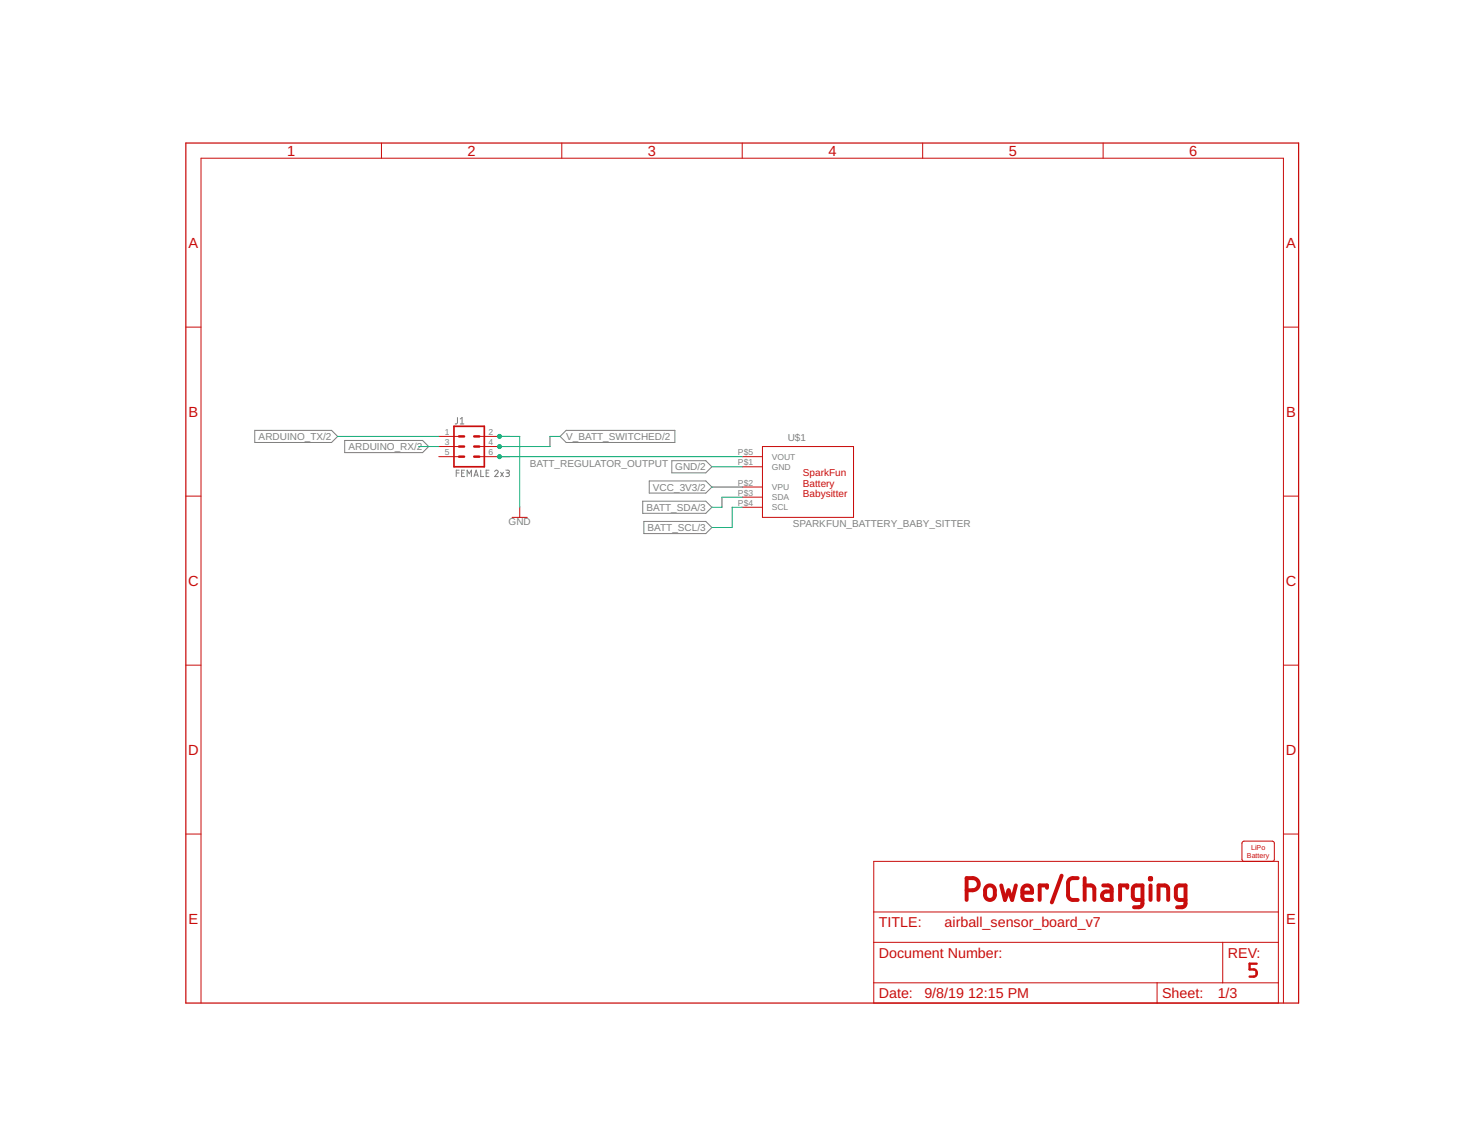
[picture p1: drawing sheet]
<svg xmlns="http://www.w3.org/2000/svg" width="279mm" height="216mm" viewBox="0 0 279 216" stroke-linecap="round" stroke-linejoin="round" font-family="sans-serif">
<g fill="none" stroke="#808080" stroke-width=".19">
<path d="M86.1 78.6v1l-.4 .2M86.7 79.8h.6M86.7 78.9l.3-.3v1.2M48 81h14.4l1.2 1.1-1.2 1.2h-14.4zM64.9 82.9h14.7l1.1 1.2-1.1 1.1h-14.7zM85.9 89h.5M86.4 88.5h-.5v1.2M86.9 89h.4M87.5 88.5h-.6v1.2h.6M87.9 89.7v-1.2l.4 .7 .5-.7v1.2M89.2 89.7l.4-1.2 .4 1.2M89.3 89.4h.6"/>
<path d="M90.5 88.5v1.2h.6M91.5 89h.4M92.1 88.5h-.6v1.2h.6M93.1 88.8a.33 .33 0 0 1 .5-.3 .33 .33 0 0 1 .1 .5l-.6 .7h.7M94.3 88.9l.5 .8M94.8 88.9l-.5 .8M95.2 88.5h.6l.1 .2-.1 .3h-.4M95.6 89l.2 .2 .1 .3-.2 .2h-.5M105.5 82.1l1.1-1.1h20.5v2.3h-20.5zM121 94.3h11.9l1.1 1.2-1.1 1.1h-11.9zM121.2 98.1h11.7l1.1 1.2-1.1 1.1h-11.7zM122.2 90.5h10.7l1.1 1.2-1.1 1.1h-10.7z"/>
<path d="M126.5 86.7h6.4l1.1 1.2-1.1 1.1h-6.4z"/>
</g>
<g fill="none" stroke="#c90d0c" stroke-width=".74">
<path d="M182 167.6a2.21 2.21 0 0 0 1.9-.3 1.14 1.14 0 0 0 .3-1.3 1.14 1.14 0 0 0-1.1-.7h-1.1v4.1M185.8 166.9a.92 .92 0 0 1 1-.2 .92 .92 0 0 1 .5 .9 1.66 1.66 0 0 1-.3 1.6 .93 .93 0 0 1-1 .1 .93 .93 0 0 1-.5-.8 1.66 1.66 0 0 1 .3-1.6zM188.5 166.7l.7 2.7 .7-1.8 .7 1.8 .7-2.7M192.5 168h1.8a.96 .96 0 0 0-.6-1.3 .96 .96 0 0 0-1.2 .9l.1 1.5 .4 .3h1.3M197.1 167.1v-.4h-1.4v2.7M199.9 164.8l-1.9 5.1M202.9 165.3a1.7 1.7 0 0 0-1.6 .2l-.2 .7v2.3l.2 .6a1.6 1.6 0 0 0 1.6 .3M204.2 166.7h1.4l.3 .2 .1 .4v2.1M204.2 165.3v4.1M207.7 166.7h1.1l.5 .4v2.3h-1a.79 .79 0 0 1-.8-.8 .79 .79 0 0 1 .8-.8h1M212.2 167.1v-.4h-1.3v2.7M215.1 169.4h-1.4l-.3-.3-.1-.4v-1.4l.1-.4 .3-.2h1.4v3.4a.67 .67 0 0 1-.7 .7h-.9"/>
<path d="M216.5 165.3h.2v.2h-.2zM216.6 166.7v2.7M218.1 169.4v-2.7h1.4l.3 .2 .1 .4v2.1M223.2 169.4h-1.4l-.4-.5v-1.8l.4-.4h1.4v3.4a.67 .67 0 0 1-.7 .7h-.9"/>
</g>
<path d="M236.6 181.4h-1.3v1.1h.8a.69 .69 0 0 1 .5 .7 .69 .69 0 0 1-.5 .6h-.8" fill="none" stroke="#c90d0c" stroke-width=".44"/>
<path d="M35 26.9h209.5v161.9h-209.5z" fill="none" stroke="#c90d0c" stroke-width=".23"/>
<g fill="none" stroke="#c90d0c" stroke-width=".19">
<path d="M71.8 26.9v2.9M105.8 26.9v2.9M139.7 26.9v2.9M173.7 26.9v2.9M207.7 26.9v2.9M35 61.6h2.8M241.6 61.6h2.9M35 93.4h2.8M82.6 86h3.8M82.6 84.1h3.8M82.6 82.1h3.8M90.2 86h3.8"/>
<path d="M90.2 84.1h3.8M90.2 82.1h3.8M96.4 97.4h2.9M97.9 95.5v1.9M139.7 87.9h3.9M139.7 93.6h3.9M139.7 95.5h3.9M139.7 86h3.9M139.7 91.7h3.9M143.6 84.1h17.1v13.3h-17.1zM241.6 93.4h2.9M35 125.2h2.8"/>
<path d="M241.6 125.2h2.9M35 157h2.8M241.6 157h2.9M164.5 162.1h76.2v26.7h-76.2zM164.5 177.4h76.2M164.5 171.7h76.2M230.2 177.4v7.6M234.2 162.1l-.2-.1-.2-.2v-3.1l.4-.4h5.3l.3 .2 .1 .2v3.1l-.1 .2-.3 .1M37.8 188.8v-159h203.8v159M164.5 185h76.2M217.8 185v3.8"/>
</g>
<path d="M86.4 86h1M86.4 84.1h1M86.4 82.1h1M89.3 86h.9M89.3 84.1h.9M89.3 82.1h.9" fill="none" stroke="#c90d0c" stroke-width=".47"/>
<path d="M85.5 80.2h5.7v7.7h-5.7z" fill="none" stroke="#c90d0c" stroke-width=".32"/>
<path d="M63.6 82.1h19M78.8 84.1h3.8M94 82.1h3.9v13.4M94 86h45.7M105.5 82.1h-2v2h-9.5M134 87.9h5.7M134 91.7h5.7M139.7 93.6h-3.8v1.9h-1.9M139.7 95.5h-1.9v3.8h-3.8" fill="none" stroke="#0dab76" stroke-width=".19"/>
<g fill="#0dab76" stroke="#0dab76" stroke-width=".19">
<circle cx="94" cy="82.1" r=".38"/>
<circle cx="94" cy="86" r=".38"/>
<circle cx="94" cy="84.1" r=".38"/>
</g>
<g font-size="2.8" fill="#c90d0c">
<text x="54.1" y="29.3">1</text>
<text x="88" y="29.3">2</text>
<text x="122" y="29.3">3</text>
<text x="156" y="29.3">4</text>
<text x="189.9" y="29.3">5</text>
<text x="223.9" y="29.3">6</text>
<text x="35.5" y="46.6">A</text>
<text x="242.2" y="46.6">A</text>
<text x="35.5" y="78.5">B</text>
<text x="242.2" y="78.5">B</text>
<text x="35.4" y="110.3">C</text>
<text x="242.1" y="110.3">C</text>
<text x="35.4" y="142.1">D</text>
<text x="242.1" y="142.1">D</text>
<text x="35.5" y="173.9">E</text>
<text x="242.2" y="173.9">E</text>
</g>
<g font-size="2.7" fill="#c90d0c">
<text x="165.5" y="174.5">TITLE:</text>
<text x="177.8" y="174.5">airball_sensor_board_v7</text>
<text x="165.5" y="180.2">Document Number:</text>
<text x="231.2" y="180.2">REV:</text>
<text x="165.5" y="187.9">Date:</text>
<text x="174" y="187.9">9/8/19</text>
<text x="182.3" y="187.9">12:15 PM</text>
<text x="218.8" y="187.9">Sheet:</text>
<text x="229.3" y="187.9">1/3</text>
</g>
<g font-size="1.9" fill="#808080">
<text x="48.7" y="82.8">ARDUINO_TX/2</text>
<text x="106.6" y="82.8">V_BATT_SWITCHED/2</text>
<text x="148.3" y="83.1">U$1</text>
<text x="65.6" y="84.7">ARDUINO_RX/2</text>
<text x="99.7" y="87.9">BATT_REGULATOR_OUTPUT</text>
<text x="127.1" y="88.5">GND/2</text>
<text x="122.9" y="92.3">VCC_3V3/2</text>
<text x="95.7" y="98.9">GND</text>
<text x="121.7" y="96.1">BATT_SDA/3</text>
<text x="121.9" y="100">BATT_SCL/3</text>
<text x="149.3" y="99.3">SPARKFUN_BATTERY_BABY_SITTER</text>
</g>
<g font-size="1.9" fill="#c90d0c">
<text x="151.2" y="89.6">SparkFun</text>
<text x="151.2" y="91.6">Battery</text>
<text x="151.2" y="93.6">Babysitter</text>
</g>
<g font-size="1.6" fill="#808080">
<text x="83.8" y="81.9">1</text>
<text x="83.8" y="83.8">3</text>
<text x="92" y="83.8">4</text>
<text x="92" y="81.9">2</text>
<text x="83.8" y="85.7">5</text>
<text x="92" y="85.7">6</text>
<text x="138.9" y="87.6">P$1</text>
<text x="138.9" y="85.7">P$5</text>
<text x="145.3" y="88.4">GND</text>
<text x="145.3" y="86.5">VOUT</text>
<text x="138.9" y="93.3">P$3</text>
<text x="138.9" y="95.2">P$4</text>
<text x="138.9" y="91.4">P$2</text>
<text x="145.3" y="94.1">SDA</text>
<text x="145.3" y="92.2">VPU</text>
<text x="145.3" y="96.1">SCL</text>
</g>
<g font-size="1.3" fill="#c90d0c">
<text x="234.8" y="161.4">Battery</text>
<text x="235.6" y="160">LiPo</text>
</g>
</svg>
